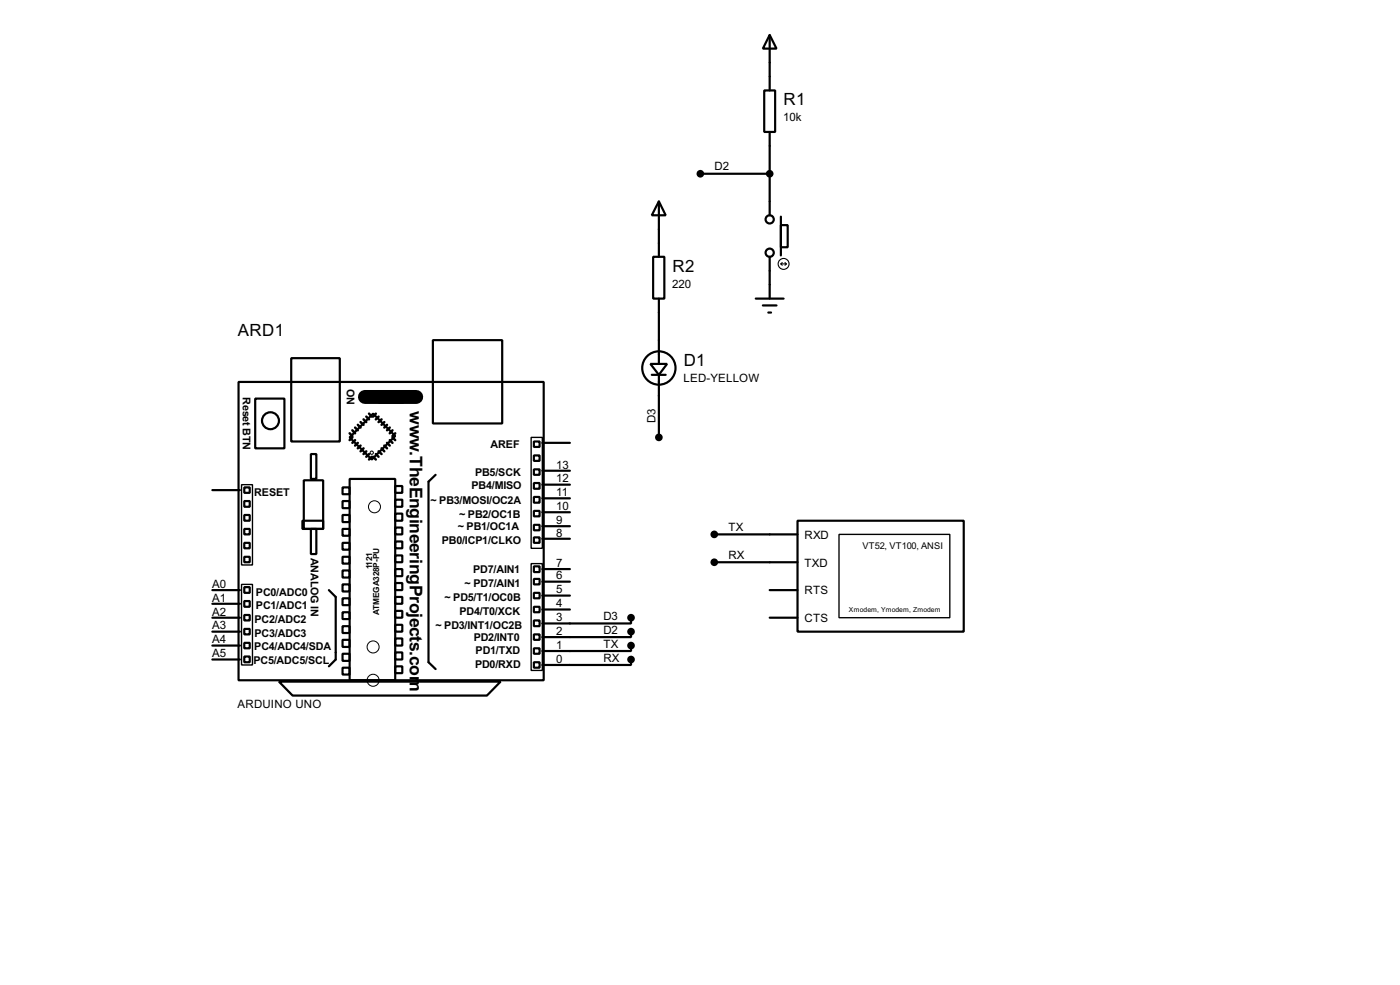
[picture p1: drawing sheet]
<svg xmlns="http://www.w3.org/2000/svg" width="256mm" height="180mm" viewBox="0 0 256 180" stroke-linecap="round" stroke-linejoin="round" font-family="sans-serif">
<g fill="none" stroke="#000" stroke-width=".4">
<path d="M140 16.6h2v7.6h-2zM141 6.4l1.3 2.5h-2.5zM141 6.4v10.2M120.7 36.9l1.3 2.5h-2.6zM120.7 36.9v10.1M128.3 31.8h12.7M141 24.2v15.2M143.1 39.7v7.1M119.7 47h2v7.7h-2zM120.7 54.7v11.9M138.5 54.7h5.1M139.8 55.9h2.5"/>
<path d="M140.8 57.2h.5M141 47v7.7M143.1 41.2h1.2v4.1h-1.2zM43.7 69.9h55.9v54.6h-55.9zM46.8 73h5.3v9.1h-5.3zM53.4 65.6h8.9v15.2h-8.9zM68.4 75.7l4 4.1-4.3 4.3-4-4zM69.4 71.7h4.6v2h-4.6zM79.3 62.3h12.7v15.2h-12.7zM119.2 66.6h3l-1.5 2zM119.4 68.6h2.6M120.7 68.6v11.5"/>
<path d="M38.9 89.7h5.1M44.8 91.7h1v1.1h-1zM44.8 96.8h1v1h-1zM44.8 99.4h1v1h-1zM44.8 94.3h1v1h-1zM44.8 89.2h1v1h-1zM55.4 95.3h3.8v1.5h-3.8zM55.7 87.9h3.5v8.9h-3.5zM57 83.1h1v4.6h-1zM57 96.8h1v4.6h-1zM62.8 89.2h1.3v1.3h-1.3zM62.8 91.7h1.3v1.3h-1.3z"/>
<path d="M62.8 94.3h1.3v1.3h-1.3zM62.8 96.8h1.3v1.3h-1.3zM62.8 99.4h1.3v1.2h-1.3zM64.1 87.7h8.3v36.8h-8.3zM72.4 89h1.3v1.2h-1.3zM72.4 91.5h1.3v1.3h-1.3zM72.4 94h1.3v1.3h-1.3zM72.4 96.6h1.3v1.2h-1.3zM72.4 99.1h1.3v1.3h-1.3zM79.8 86.9l-1.3 1.3v33l1.3 1.3M97.8 80.8h1.1v1h-1.1zM97.8 85.9h1.1v1h-1.1z"/>
<path d="M97.8 88.4h1.1v1.1h-1.1zM97.8 91h1.1v1h-1.1zM97.8 93.5h1.1v1h-1.1zM97.8 96.1h1.1v1h-1.1zM97.8 83.4h1.1v1h-1.1zM97.8 98.4h1.1v1h-1.1zM99.4 98.6h5M99.4 96.3h5M99.4 93.8h5M99.4 91.2h5M99.4 88.7h5M99.4 86.2h5"/>
<path d="M99.4 81.1h5M130.9 97.8h15.2M146.1 95.3h30.5v20.3h-30.5zM38.9 118.2h5.1M38.9 115.6h5.1M38.9 113.1h5.1M38.9 110.5h5.1M38.9 108h5.1M44.8 101.9h1v1h-1zM44.8 107.5h1v1h-1zM44.8 110h1v1.1h-1zM44.8 112.6h1v1h-1z"/>
<path d="M44.8 115.1h1v1h-1zM44.8 117.7h1v1h-1zM60.3 108l1.2 1.3v11.4l-1.2 1.3M62.8 101.9h1.3v1.3h-1.3zM62.8 104.4h1.3v1.3h-1.3zM62.8 107h1.3v1.3h-1.3zM62.8 109.5h1.3v1.3h-1.3zM62.8 112.1h1.3v1.2h-1.3zM62.8 114.6h1.3v1.3h-1.3zM62.8 117.1h1.3v1.3h-1.3zM62.8 119.7h1.3v1.3h-1.3zM72.4 101.7h1.3v1.2h-1.3z"/>
<path d="M72.4 104.2h1.3v1.3h-1.3zM72.4 106.7h1.3v1.3h-1.3zM72.4 109.3h1.3v1.2h-1.3zM72.4 111.8h1.3v1.3h-1.3zM72.4 114.4h1.3v1.2h-1.3zM72.4 116.9h1.3v1.3h-1.3zM72.4 119.4h1.3v1.3h-1.3zM97.8 103.7h1.1v1h-1.1zM97.8 106h1.1v1h-1.1zM97.8 108.5h1.1v1h-1.1zM97.8 111.1h1.1v1h-1.1zM97.8 113.6h1.1v1h-1.1z"/>
<path d="M97.8 116.1h1.1v1h-1.1zM97.8 118.7h1.1v1h-1.1zM99.4 111.6h5M99.4 109h5M99.4 106.5h5M99.4 104.2h5M115.6 115.6v1h-16.2M115.6 118.2v1h-16.2M115.6 113.1v1h-16.2M130.9 102.9h15.2M141 113.1h5.1M141 108h5.1"/>
<path d="M38.9 120.7h5.1M44.8 120.2h1v1h-1zM51.1 124.8h40.6l-2.5 2.5h-35.6zM62.8 122.2h1.3v1.3h-1.3zM72.4 122h1.3v1.2h-1.3zM97.8 121.2h1.1v1h-1.1zM115.6 120.7v1h-16.2"/>
<circle cx="141" cy="40.2" r=".75"/>
<circle cx="141" cy="46.3" r=".75"/>
<circle cx="49.5" cy="77" r="1.55"/>
<circle cx="120.7" cy="67.4" r="3.1"/>
</g>
<path d="M66.9 72.7h9.4" fill="none" stroke="#000" stroke-width="2.6"/>
<g fill="none" stroke="#000" stroke-width=".45">
<path d="M64.1 79.3l.5 .5M64.6 78.8l.5 .5M65.1 78.3l.5 .5M65.6 77.8l.5 .5M66.1 77.3l.5 .5M66.6 76.8l.5 .5M67.1 76.3l.5 .5M67.6 75.7l.5 .6M68.9 75.7l-.5 .6M69.4 76.3l-.5 .5M69.9 76.8l-.5 .5M70.4 77.3l-.5 .5"/>
<path d="M70.9 77.8l-.5 .5M71.4 78.3l-.5 .5M71.9 78.8l-.5 .5M72.4 79.3l-.5 .5M64.6 80.1l-.5 .5M65.1 80.6l-.5 .5M65.6 81.1l-.5 .5M66.1 81.6l-.5 .5M66.6 82.1l-.5 .5M67.1 82.6l-.5 .5M67.6 83.1l-.5 .5M68.1 83.6l-.5 .5"/>
<path d="M68.4 83.6l.5 .5M68.9 83.1l.5 .5M69.4 82.6l.5 .5M69.9 82.1l.5 .5M70.4 81.6l.5 .5M70.9 81.1l.5 .5M71.4 80.6l.5 .5M71.9 80.1l.5 .5"/>
</g>
<g fill="none" stroke="#000" stroke-width=".18">
<circle cx="68.1" cy="82.9" r=".3"/>
<circle cx="68.6" cy="92.8" r="1.1"/>
<circle cx="68.3" cy="118.4" r="1.1"/>
<circle cx="68.3" cy="124.5" r="1.1"/>
</g>
<path d="M44.3 88.7h2v14.7h-2zM97.3 80.1h2.1v20.3h-2.1zM153.7 97.8h20.3v15.3h-20.3zM44.3 107h2v14.7h-2zM97.3 103.2h2.1v19.5h-2.1z" fill="none" stroke="#000" stroke-width=".25"/>
<g fill="none" stroke="#000" stroke-width=".2">
<path d="M143.1 48.3h1M143.1 48.3l.2 .3M143.3 48.1l-.2 .2M143.8 48.1l.3 .2M144.1 48.3l-.3 .3"/>
<circle cx="143.5" cy="48.3" r="1"/>
</g>
<g fill="#000" stroke="#000" stroke-width=".4">
<circle cx="128.3" cy="31.8" r=".5"/>
<circle cx="141" cy="31.8" r=".5"/>
<circle cx="120.7" cy="80.1" r=".5"/>
<circle cx="130.8" cy="97.8" r=".5"/>
<circle cx="115.6" cy="115.6" r=".5"/>
<circle cx="115.6" cy="118.2" r=".5"/>
<circle cx="115.6" cy="113.1" r=".5"/>
<circle cx="130.8" cy="102.9" r=".5"/>
<circle cx="115.6" cy="120.7" r=".5"/>
</g>
<g font-size="3.6">
<text x="75.1" y="75.3" transform="rotate(90 75.1 75.3)">w</text>
<text x="75.1" y="82.5" transform="rotate(90 75.1 82.5)">.TheEngineeringProjects.com</text>
</g>
<g font-size="3.5">
<text x="143.6" y="19.2">R1</text>
<text x="123.2" y="49.7">R2</text>
<text x="43.6" y="61.4">ARD1</text>
<text x="125.3" y="67">D1</text>
</g>
<g font-size="2.4">
<text x="143.5" y="22.2">10k</text>
<text x="130.9" y="31.2">D2</text>
<text x="123.2" y="52.6">220</text>
<text x="125.2" y="69.9">LED-YELLOW</text>
<text x="120.1" y="77.5" transform="rotate(-90 120.1 77.5)">D3</text>
<text x="101.9" y="88.3">12</text>
<text x="101.9" y="85.7">13</text>
<text x="101.9" y="95.9">9</text>
<text x="101.9" y="93.4">10</text>
<text x="101.9" y="90.8">11</text>
<text x="101.9" y="98.2">8</text>
<text x="133.4" y="97.2">TX</text>
<text x="147.4" y="98.6">RXD</text>
<text x="38.9" y="107.6">A0</text>
<text x="101.9" y="106.1">6</text>
<text x="101.9" y="103.8">7</text>
<text x="133.4" y="102.3">RX</text>
<text x="147.4" y="103.7">TXD</text>
<text x="38.9" y="112.7">A2</text>
<text x="38.9" y="110.1">A1</text>
<text x="101.9" y="113.7">3</text>
<text x="101.9" y="111.2">4</text>
<text x="101.9" y="108.6">5</text>
<text x="110.5" y="113.5">D3</text>
<text x="147.4" y="108.8">RTS</text>
<text x="147.4" y="113.9">CTS</text>
<text x="38.9" y="117.8">A4</text>
<text x="38.9" y="115.2">A3</text>
<text x="101.9" y="118.8">1</text>
<text x="101.9" y="116.2">2</text>
<text x="110.5" y="116">D2</text>
<text x="110.5" y="118.6">TX</text>
<text x="38.9" y="120.3">A5</text>
<text x="101.9" y="121.3">0</text>
<text x="110.5" y="121.1">RX</text>
<text x="43.5" y="129.5">ARDUINO UNO</text>
</g>
<g font-size="2.2">
<text x="63.6" y="71.2" transform="rotate(90 63.6 71.2)">ON</text>
<text x="44.5" y="72.7" transform="rotate(90 44.5 72.7)">Reset BTN</text>
<text x="89.9" y="82.1">AREF</text>
<text x="86.4" y="89.5">PB4/MISO</text>
<text x="87" y="87.1">PB5/SCK</text>
<text x="46.6" y="90.7">RESET</text>
<text x="78.9" y="92.2">~ PB3/MOSI/OC2A</text>
<text x="84.1" y="94.8">~ PB2/OC1B</text>
<text x="80.9" y="99.6">PB0/ICP1/CLKO</text>
<text x="83.9" y="97.1">~ PB1/OC1A</text>
<text x="57" y="102.1" transform="rotate(90 57 102.1)">ANALOG IN</text>
<text x="85.1" y="107.5">~ PD7/AIN1</text>
<text x="86.7" y="104.9">PD7/AIN1</text>
<text x="46.9" y="111.5">PC1/ADC1</text>
<text x="46.9" y="109">PC0/ADC0</text>
<text x="81.4" y="110">~ PD5/T1/OC0B</text>
<text x="84.2" y="112.6">PD4/T0/XCK</text>
<text x="46.6" y="118.9">PC4/ADC4/SDA</text>
<text x="46.6" y="116.6">PC3/ADC3</text>
<text x="46.6" y="114.1">PC2/ADC2</text>
<text x="79.8" y="115.1">~ PD3/INT1/OC2B</text>
<text x="86.8" y="117.4">PD2/INT0</text>
<text x="87.1" y="119.7">PD1/TXD</text>
<text x="46.4" y="121.5">PC5/ADC5/SCL</text>
<text x="87" y="122.2">PD0/RXD</text>
</g>
<text font-size="1.9" x="158" y="100.5">VT52, VT100, ANSI</text>
<g font-size="1.7">
<text x="68.2" y="104.2" transform="rotate(-90 68.2 104.2)">1121</text>
<text x="69.5" y="112.6" transform="rotate(-90 69.5 112.6)">ATMEGA328P-PU</text>
</g>
<text font-size="1.4" x="155.5" y="112">Xmodem, Ymodem, Zmodem</text>
</svg>
